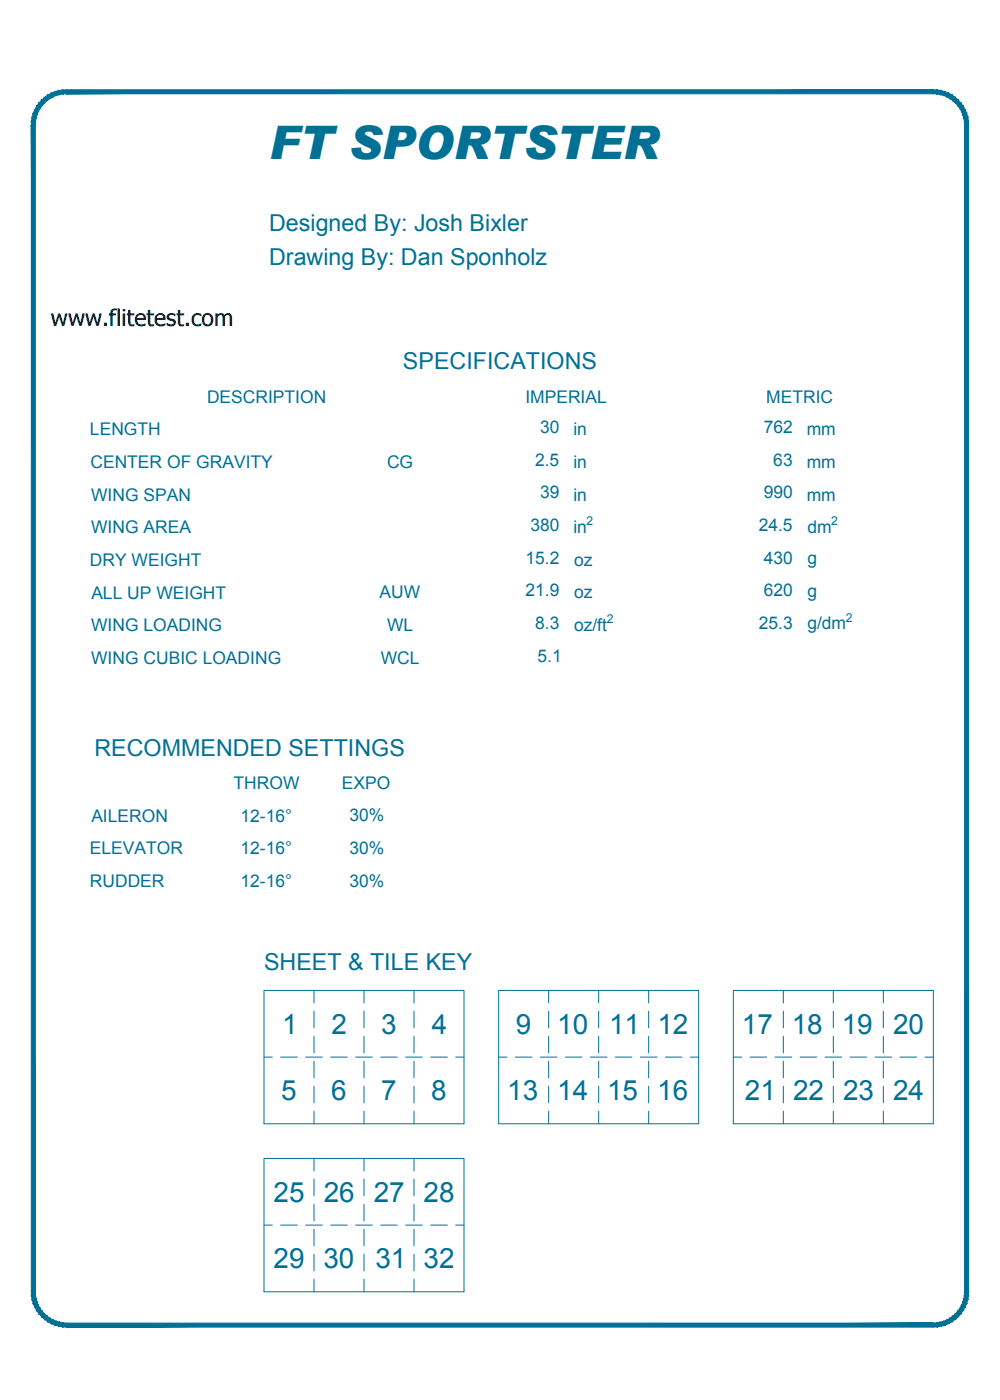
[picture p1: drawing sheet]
<svg xmlns="http://www.w3.org/2000/svg" width="190mm" height="267mm" viewBox="0 0 190 267" stroke-linecap="round" stroke-linejoin="round" font-family="sans-serif">
<!-- layer: 22 TILED -->
<g fill="none" stroke="#007095" stroke-width=".19">
<path d="M50.3 188.7h38.1v25.4h-38.1zM59.8 188.7v2.4M59.8 192.6v3.2M59.8 197.4v3.2M69.3 188.7v2.4M69.3 192.6v3.2M69.3 197.4v3.2M78.9 188.7v2.4M78.9 192.6v3.2M78.9 197.4v3.2M95 188.7h38.1v25.4h-38.1zM104.5 188.7v2.4"/>
<path d="M104.5 192.6v3.2M104.5 197.4v3.2M114 188.7v2.4M114 192.6v3.2M114 197.4v3.2M123.6 188.7v2.4M123.6 192.6v3.2M123.6 197.4v3.2M139.7 188.7h38.1v25.4h-38.1zM149.2 188.7v2.4M149.2 192.6v3.2M149.2 197.4v3.2"/>
<path d="M158.7 188.7v2.4M158.7 192.6v3.2M158.7 197.4v3.2M168.3 188.7v2.4M168.3 192.6v3.2M168.3 197.4v3.2M50.3 201.4h1.6M53.5 201.4h3.1M58.2 201.4h3.2M59.8 202.2v3.1M59.8 206.9v3.2M59.8 211.7v2.4"/>
<path d="M63 201.4h3.2M67.8 201.4h3.1M69.3 202.2v3.1M69.3 206.9v3.2M69.3 211.7v2.4M72.5 201.4h3.2M77.3 201.4h3.2M78.9 202.2v3.1M78.9 206.9v3.2M78.9 211.7v2.4M82 201.4h3.2M86.8 201.4h1.6"/>
<path d="M95 201.4h1.6M98.2 201.4h3.1M102.9 201.4h3.2M104.5 202.2v3.1M104.5 206.9v3.2M104.5 211.7v2.4M107.7 201.4h3.2M112.5 201.4h3.1M114 202.2v3.1M114 206.9v3.2M114 211.7v2.4M117.2 201.4h3.2"/>
<path d="M122 201.4h3.2M123.6 202.2v3.1M123.6 206.9v3.2M123.6 211.7v2.4M126.7 201.4h3.2M131.5 201.4h1.6M139.7 201.4h1.6M142.9 201.4h3.1M147.6 201.4h3.2M149.2 202.2v3.1M149.2 206.9v3.2M149.2 211.7v2.4"/>
<path d="M152.4 201.4h3.2M157.2 201.4h3.1M158.7 202.2v3.1M158.7 206.9v3.2M158.7 211.7v2.4M161.9 201.4h3.2M166.7 201.4h3.2M168.3 202.2v3.1M168.3 206.9v3.2M168.3 211.7v2.4M171.4 201.4h3.2M176.2 201.4h1.6"/>
<path d="M50.3 220.7h38.1v25.4h-38.1zM50.3 233.4h1.6M53.5 233.4h3.1M58.2 233.4h3.2M59.8 220.7v2.4M59.8 224.6v3.2M59.8 229.4v3.2M59.8 234.2v3.1M59.8 238.9v3.2M63 233.4h3.2M67.8 233.4h3.1M69.3 220.7v2.4"/>
<path d="M69.3 224.6v3.2M69.3 229.4v3.2M69.3 234.2v3.1M69.3 238.9v3.2M72.5 233.4h3.2M77.3 233.4h3.2M78.9 220.7v2.4M78.9 224.6v3.2M78.9 229.4v3.2M78.9 234.2v3.1M78.9 238.9v3.2M82 233.4h3.2"/>
<path d="M86.8 233.4h1.6M59.8 243.7v2.4M69.3 243.7v2.4M78.9 243.7v2.4"/>
</g>
<g fill="#007095" stroke="#007095" stroke-width=".19">
<path d="M6 246.1h.7l-.7 .7zM6.7 246.1l-.7 .7 .8-.1zM6 246.8l.8-.1-.7 .9zM6.8 246.7l-.7 .9 .8-.2zM6.1 247.6l.8-.2-.6 .9zM6.9 247.4l-.6 .9 .7-.2zM6.3 248.3l.7-.2-.4 .9zM7 248.1l-.4 .9 .7-.3zM6.6 249l.7-.3-.3 1zM7.3 248.7l-.3 1 .6-.4zM7 249.7l.6-.4-.2 1zM7.6 249.3l-.2 1 .6-.5zM7.4 250.3l.6-.5-.1 1zM8 249.8l-.1 1 .6-.5zM7.9 250.8l.6-.5v1zM8.5 250.3v1l.5-.6zM9 250.7l.1 1.1-.6-.5zM9 250.7l.1 1.1 .4-.7zM9.5 251.1l.3 1-.7-.3zM9.5 251.1l.3 1 .3-.6zM10.1 251.5l.4 .9-.7-.3zM10.1 251.5l.4 .9 .2-.7zM10.7 251.7l.5 .9-.7-.2zM10.7 251.7l.5 .9 .2-.7zM11.4 251.9l.5 .9-.7-.2zM11.4 251.9l.5 .9 .1-.8zM12 252l.7 .8h-.8zM12 252l.7 .8v-.7z"/>
<path d="M12.7 252.1v.7l165.1-.7zM12.7 252.8l165.1-.7v.7z"/>
<path d="M177.8 252.1l.7 .7h-.7zM177.8 252.1l.7 .7v-.8zM178.5 252l.8 .6-.8 .2zM178.5 252l.8 .6-.2-.7zM179.1 251.9l.9 .5-.7 .2zM179.1 251.9l.9 .5-.2-.7zM179.8 251.7l.9 .4-.7 .3zM179.8 251.7l.9 .4-.3-.6zM180.4 251.5l1 .3-.7 .3zM180.4 251.5l1 .3-.4-.7zM181 251.1l1 .2-.6 .5zM181 251.1l1 .2-.5-.6zM181.5 250.7l1 .1-.5 .5zM181.5 250.7l1 .1-.5-.5zM182 250.3h1l-.5 .5zM182.5 249.8l-.5 .5h1zM182.5 249.8l1-.1-.5 .6zM182.8 249.3l-.3 .5 1-.1zM182.8 249.3l1.1-.3-.4 .7zM183.2 248.7l-.4 .6 1.1-.3zM183.2 248.7l.9-.4-.2 .7zM183.4 248.1l-.2 .6 .9-.4zM183.4 248.1l1-.5-.3 .7zM183.6 247.4l-.2 .7 1-.5zM183.6 247.4l.9-.6-.1 .8zM183.7 246.7l-.1 .7 .9-.6zM183.7 246.7l.8-.6v.7zM183.7 246.1v.6l.8-.6z"/>
<path d="M183.7 23.8v222.3h.8zM183.7 23.8h.8v222.3z"/>
<path d="M184.5 23.1v.7h-.8zM183.7 23.2v.6l.8-.7zM184.4 22.3l.1 .8-.8 .1zM183.6 22.5l.1 .7 .7-.9zM184.1 21.6l.3 .7-.8 .2zM183.4 21.8l.2 .7 .5-.9zM183.9 20.9l.2 .7-.7 .2zM183.2 21.2l.2 .6 .5-.9zM183.5 20.2l.4 .7-.7 .3zM182.8 20.6l.4 .6 .3-1zM183 19.6l.5 .6-.7 .4zM182.5 20.1l.3 .5 .2-1zM182.5 19.1l.5 .5-.5 .5zM182 19.6l.5 .5v-1zM182 18.6l.5 .5-.5 .5zM182 18.6l-.5 .6 .5 .4zM181.4 18.1l.6 .5-.5 .6zM181.4 18.1l-.4 .7 .5 .4zM180.7 17.8l.7 .3-.4 .7zM180.7 17.8l-.3 .6 .6 .4zM180 17.5l.7 .3-.3 .6zM180 17.5l-.2 .7 .6 .2zM179.3 17.3l.7 .2-.2 .7zM179.3 17.3l-.2 .7 .7 .2zM178.5 17.1l.8 .2-.2 .7zM178.5 17.1v.8l.6 .1zM177.8 17.1h.7v.8zM177.8 17.1v.8h.7z"/>
<path d="M12.7 17.9h165.1v-.8zM12.7 17.1h165.1l-165.1 .8z"/>
<path d="M11.9 17.1h.8v.8zM11.9 17.1l.1 .8h.7zM11.2 17.3l.7-.2 .1 .8zM11.2 17.3l.2 .7 .6-.1zM10.5 17.5l.7-.2 .2 .7zM10.5 17.5l.2 .7 .7-.2zM9.8 17.8l.7-.3 .2 .7zM9.8 17.8l.3 .6 .6-.2zM9.1 18.1l.7-.3 .3 .6zM9.1 18.1l.4 .7 .6-.4zM8.5 18.6l.6-.5 .4 .7zM8.5 18.6l.5 .6 .5-.4zM7.9 19.1l.6-.5 .5 .6zM7.9 19.1l.6 .5 .5-.4zM7.9 19.1l.6 .5h-1.1zM7.4 19.6l.6 .5 .5-.5zM7.4 19.6l.6 .5-1 .1zM7 20.2l.6 .4 .4-.5zM7 20.2l.6 .4-1 .3zM6.6 20.9l.7 .3 .3-.6zM6.6 20.9l.7 .3-1 .4zM6.3 21.6l.7 .2 .3-.6zM6.3 21.6l.7 .2-.9 .5zM6.1 22.3l.8 .2 .1-.7zM6.1 22.3l.8 .2-.9 .6zM6 23.1l.8 .1 .1-.7zM6 23.1l.8 .1-.8 .6zM6 23.8h.7l.1-.6z"/>
<path d="M6 23.8l.7 222.3v-222.3zM6 23.8l.7 222.3h-.7z"/>
</g>
<text font-size="8.8" fill="#007095" x="51.2" y="30.3">FT SPORTSTER</text>
<g font-size="5.3" fill="#007095">
<text x="53.8" y="196.9">1</text>
<text x="63.2" y="196.9">2</text>
<text x="72.6" y="196.9">3</text>
<text x="82.2" y="196.9">4</text>
<text x="98.3" y="196.9">9</text>
<text x="106.2" y="196.9">10</text>
<text x="116" y="196.9">11</text>
<text x="125.2" y="196.9">12</text>
<text x="141.3" y="196.9">17</text>
<text x="150.8" y="196.9">18</text>
<text x="160.4" y="196.9">19</text>
<text x="170.1" y="196.9">20</text>
<text x="53.6" y="209.6">5</text>
<text x="63.1" y="209.6">6</text>
<text x="72.6" y="209.6">7</text>
<text x="82.1" y="209.6">8</text>
<text x="96.6" y="209.6">13</text>
<text x="106.2" y="209.6">14</text>
<text x="115.7" y="209.6">15</text>
<text x="125.2" y="209.6">16</text>
<text x="141.9" y="209.6">21</text>
<text x="151.1" y="209.6">22</text>
<text x="160.6" y="209.6">23</text>
<text x="170.1" y="209.6">24</text>
<text x="52.1" y="228.9">25</text>
<text x="61.7" y="228.9">26</text>
<text x="71.2" y="228.9">27</text>
<text x="80.7" y="228.9">28</text>
<text x="52.1" y="241.6">29</text>
<text x="61.6" y="241.6">30</text>
<text x="71.5" y="241.6">31</text>
<text x="80.7" y="241.6">32</text>
</g>
<g font-size="4.4" fill="#007095">
<text x="51.3" y="44">Designed By: Josh Bixler</text>
<text x="51.3" y="50.4">Drawing By: Dan Sponholz</text>
<text x="76.8" y="70.3">SPECIFICATIONS</text>
<text x="18" y="143.9">RECOMMENDED SETTINGS</text>
<text x="50.3" y="184.7">SHEET &amp; TILE KEY</text>
</g>
<text font-size="4.4" x="9.7" y="62.1">www.flitetest.com</text>
<g font-size="3.3" fill="#007095">
<text x="39.4" y="76.7">DESCRIPTION</text>
<text x="100.1" y="76.7">IMPERIAL</text>
<text x="146" y="76.7">METRIC</text>
<text x="17.1" y="82.9">LENGTH</text>
<text x="102.9" y="82.5">30</text>
<text x="109.2" y="82.9">in</text>
<text x="145.5" y="82.5">762</text>
<text x="153.7" y="82.9">mm</text>
<text x="17.2" y="89.1">CENTER OF GRAVITY</text>
<text x="73.7" y="89.1">CG</text>
<text x="101.9" y="88.7">2.5</text>
<text x="109.2" y="89.1">in</text>
<text x="147.3" y="88.7">63</text>
<text x="153.7" y="89.1">mm</text>
<text x="17.4" y="95.4">WING SPAN</text>
<text x="102.9" y="95">39</text>
<text x="109.2" y="95.4">in</text>
<text x="145.5" y="95">990</text>
<text x="153.7" y="95.4">mm</text>
<text x="17.4" y="101.6">WING AREA</text>
<text x="101" y="101.2">380</text>
<text x="109.2" y="101.6">in</text>
<text x="144.5" y="101.2">24.5</text>
<text x="153.8" y="101.6">dm</text>
<text x="17.1" y="107.8">DRY WEIGHT</text>
<text x="100.1" y="107.4">15.2</text>
<text x="109.3" y="107.8">oz</text>
<text x="145.5" y="107.4">430</text>
<text x="153.8" y="107.4">g</text>
<text x="100.1" y="113.6">21.9</text>
<text x="145.5" y="113.6">620</text>
<text x="153.8" y="113.7">g</text>
<text x="17.4" y="114">ALL UP WEIGHT</text>
<text x="72.3" y="114">AUW</text>
<text x="101.9" y="119.8">8.3</text>
<text x="109.3" y="114">oz</text>
<text x="144.5" y="119.8">25.3</text>
<text x="153.8" y="119.9">g/dm</text>
<text x="17.4" y="120.2">WING LOADING</text>
<text x="73.7" y="120.2">WL</text>
<text x="109.3" y="120.2">oz/ft</text>
<text x="17.4" y="126.5">WING CUBIC LOADING</text>
<text x="72.5" y="126.5">WCL</text>
<text x="102.4" y="126.1">5.1</text>
<text x="44.5" y="150.3">THROW</text>
<text x="65.2" y="150.3">EXPO</text>
<text x="17.4" y="156.5">AILERON</text>
<text x="45.8" y="156.5">12-16°</text>
<text x="66.5" y="156.5">30%</text>
<text x="17.1" y="162.7">ELEVATOR</text>
<text x="45.8" y="162.7">12-16°</text>
<text x="66.5" y="162.7">30%</text>
<text x="17.1" y="168.9">RUDDER</text>
<text x="45.8" y="169">12-16°</text>
<text x="66.5" y="168.9">30%</text>
</g>
<g font-size="2.3" fill="#007095">
<text x="111.8" y="100.1">2</text>
<text x="158.3" y="100.1">2</text>
<text x="115.6" y="118.7">2</text>
<text x="161.1" y="118.4">2</text>
</g>
</svg>
